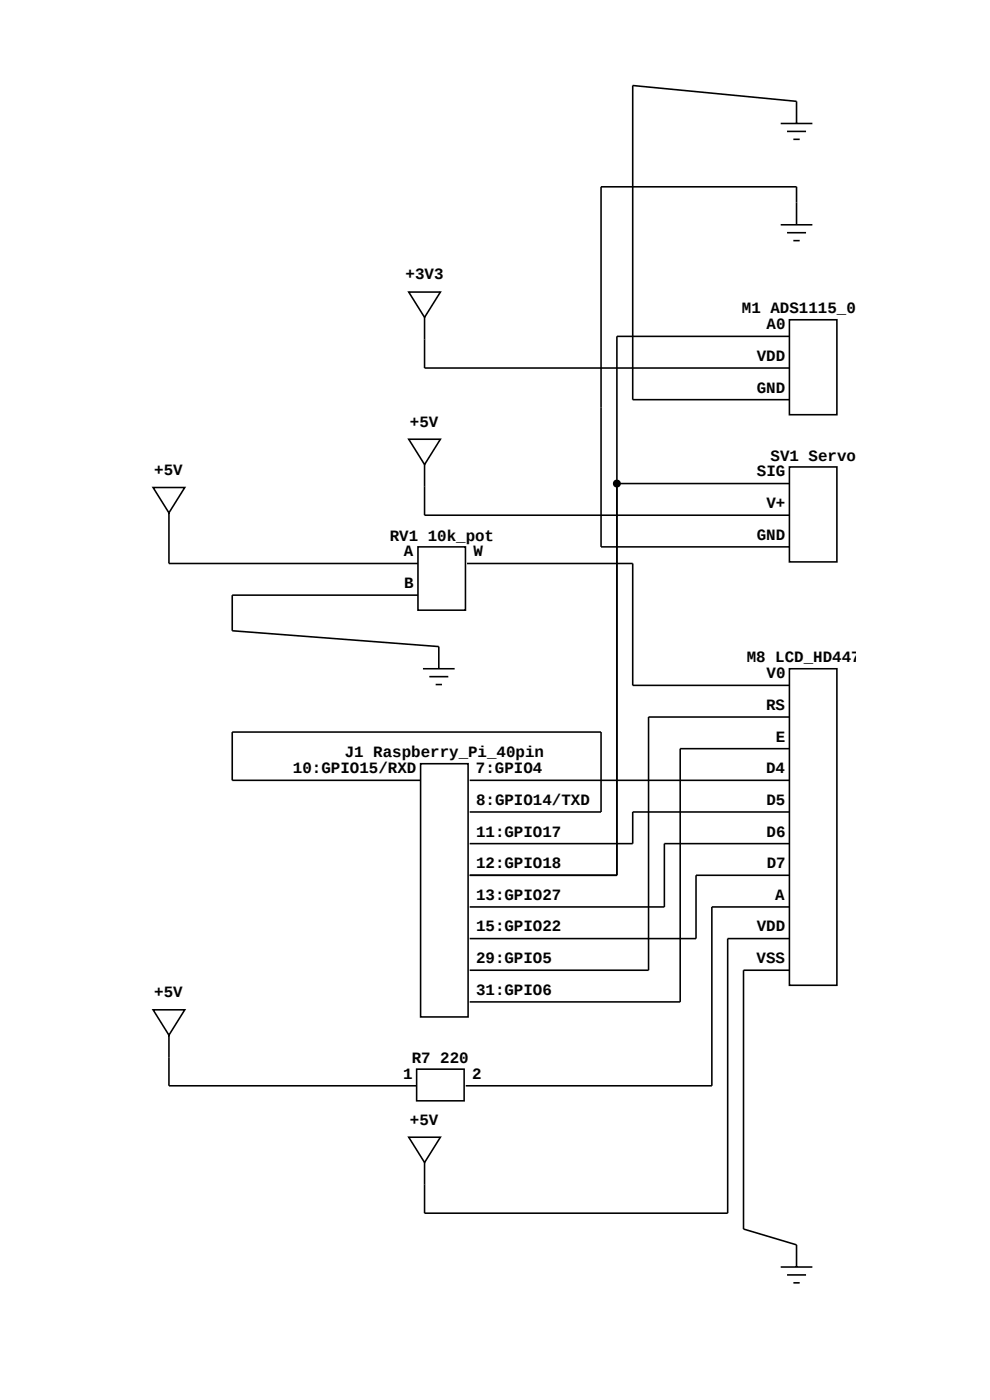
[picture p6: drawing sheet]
<svg xmlns="http://www.w3.org/2000/svg" width="210mm" height="297mm" viewBox="0 0 210 297" stroke-linecap="round" stroke-linejoin="round" font-family="sans-serif">
<g fill="none" stroke="#000" stroke-width=".34">
<path d="M165.6 26.2h6.7M166.9 27.9h4.1M168.3 29.6h1.3M169 26.2v-4.7l-34.8-3.4v66.7h33.3M165.6 47.7h6.7M166.9 49.4h4.1M168.3 51h1.3M169 47.7v-8.1h-41.5v76.4h40M86.7 62h6.7l-3.3 5.3zM90.1 67.3v10.8h77.4M167.5 67.8h10v20.2h-10zM167.5 71.4h-36.6v114.3h-31.3"/>
<path d="M86.7 93.2h6.7l-3.3 5.4zM90.1 98.6v10.7h77.4M167.5 99.1h10v20.1h-10zM32.5 103.4h6.7l-3.4 5.4zM35.8 108.8v10.7h52.9M88.7 116h10v13.4h-10zM99.1 119.5h35.1v25.9h33.3M130.9 102.6h36.6M88.7 126.3h-39.4v7.5l43.8 3.4v4.7M89.7 141.9h6.7M91.1 143.5h4M92.4 145.2h1.4"/>
<path d="M167.5 141.9h10v67.1h-10zM167.5 152.1h-29.9v53.7h-38M167.5 158.8h-23.2v53.7h-44.7M89.2 162h10.1v53.7h-10.1zM89.2 165.5h-39.9v-10.2h78.2v17h-27.9M99.6 165.5h67.9M167.5 172.3h-33.3v6.7h-34.6M167.5 179h-26.6v13.4h-41.3M167.5 199.1h-13.1v58.3h-64.3v-10.8M167.5 185.7h-19.9v13.4h-48M167.5 192.4h-16.5v37.9h-52.2M32.5 214.2h6.7l-3.4 5.4z"/>
<path d="M35.8 219.6v10.7h52.6M167.5 205.8h-9.8v54.9l11.3 3.4v4.7M88.4 226.8h10.1v6.7h-10.1zM86.7 241.3h6.7l-3.3 5.3zM165.6 268.8h6.7M166.9 270.5h4.1M168.3 272.1h1.3"/>
</g>
<circle cx="130.8" cy="102.6" r=".68" fill="#000" stroke="#000" stroke-width=".34"/>
<g font-size="3.4">
<text x="86" y="59.3">+3V3</text>
<text x="157.4" y="66.5">M1 ADS1115_0</text>
<text x="162.6" y="69.8">A0</text>
<text x="160.5" y="76.6">VDD</text>
<text x="160.5" y="83.3">GND</text>
<text x="87" y="90.5">+5V</text>
<text x="32.7" y="100.7">+5V</text>
<text x="160.6" y="101.1">SIG</text>
<text x="163.5" y="97.7">SV1 Servo</text>
<text x="162.6" y="107.8">V+</text>
<text x="82.7" y="114.7">RV1 10k_pot</text>
<text x="85.6" y="118">A</text>
<text x="100.4" y="118">W</text>
<text x="160.5" y="114.5">GND</text>
<text x="85.7" y="124.7">B</text>
<text x="158.4" y="140.5">M8 LCD_HD447</text>
<text x="162.6" y="143.9">V0</text>
<text x="162.5" y="150.6">RS</text>
<text x="73.1" y="160.7">J1 Raspberry_Pi_40pin</text>
<text x="164.6" y="157.3">E</text>
<text x="62.2" y="164">10:GPIO15/RXD</text>
<text x="101" y="164">7:GPIO4</text>
<text x="162.5" y="164">D4</text>
<text x="101" y="170.7">8:GPIO14/TXD</text>
<text x="162.6" y="170.7">D5</text>
<text x="101" y="177.5">11:GPIO17</text>
<text x="162.6" y="177.5">D6</text>
<text x="101" y="184.2">12:GPIO18</text>
<text x="162.6" y="184.2">D7</text>
<text x="101" y="190.9">13:GPIO27</text>
<text x="164.4" y="190.9">A</text>
<text x="101" y="197.6">15:GPIO22</text>
<text x="160.5" y="197.6">VDD</text>
<text x="101" y="204.3">29:GPIO5</text>
<text x="160.5" y="204.3">VSS</text>
<text x="32.7" y="211.5">+5V</text>
<text x="101" y="211">31:GPIO6</text>
<text x="87.4" y="225.5">R7 220</text>
<text x="85.5" y="228.8">1</text>
<text x="100.1" y="228.8">2</text>
<text x="87" y="238.6">+5V</text>
</g>
</svg>
